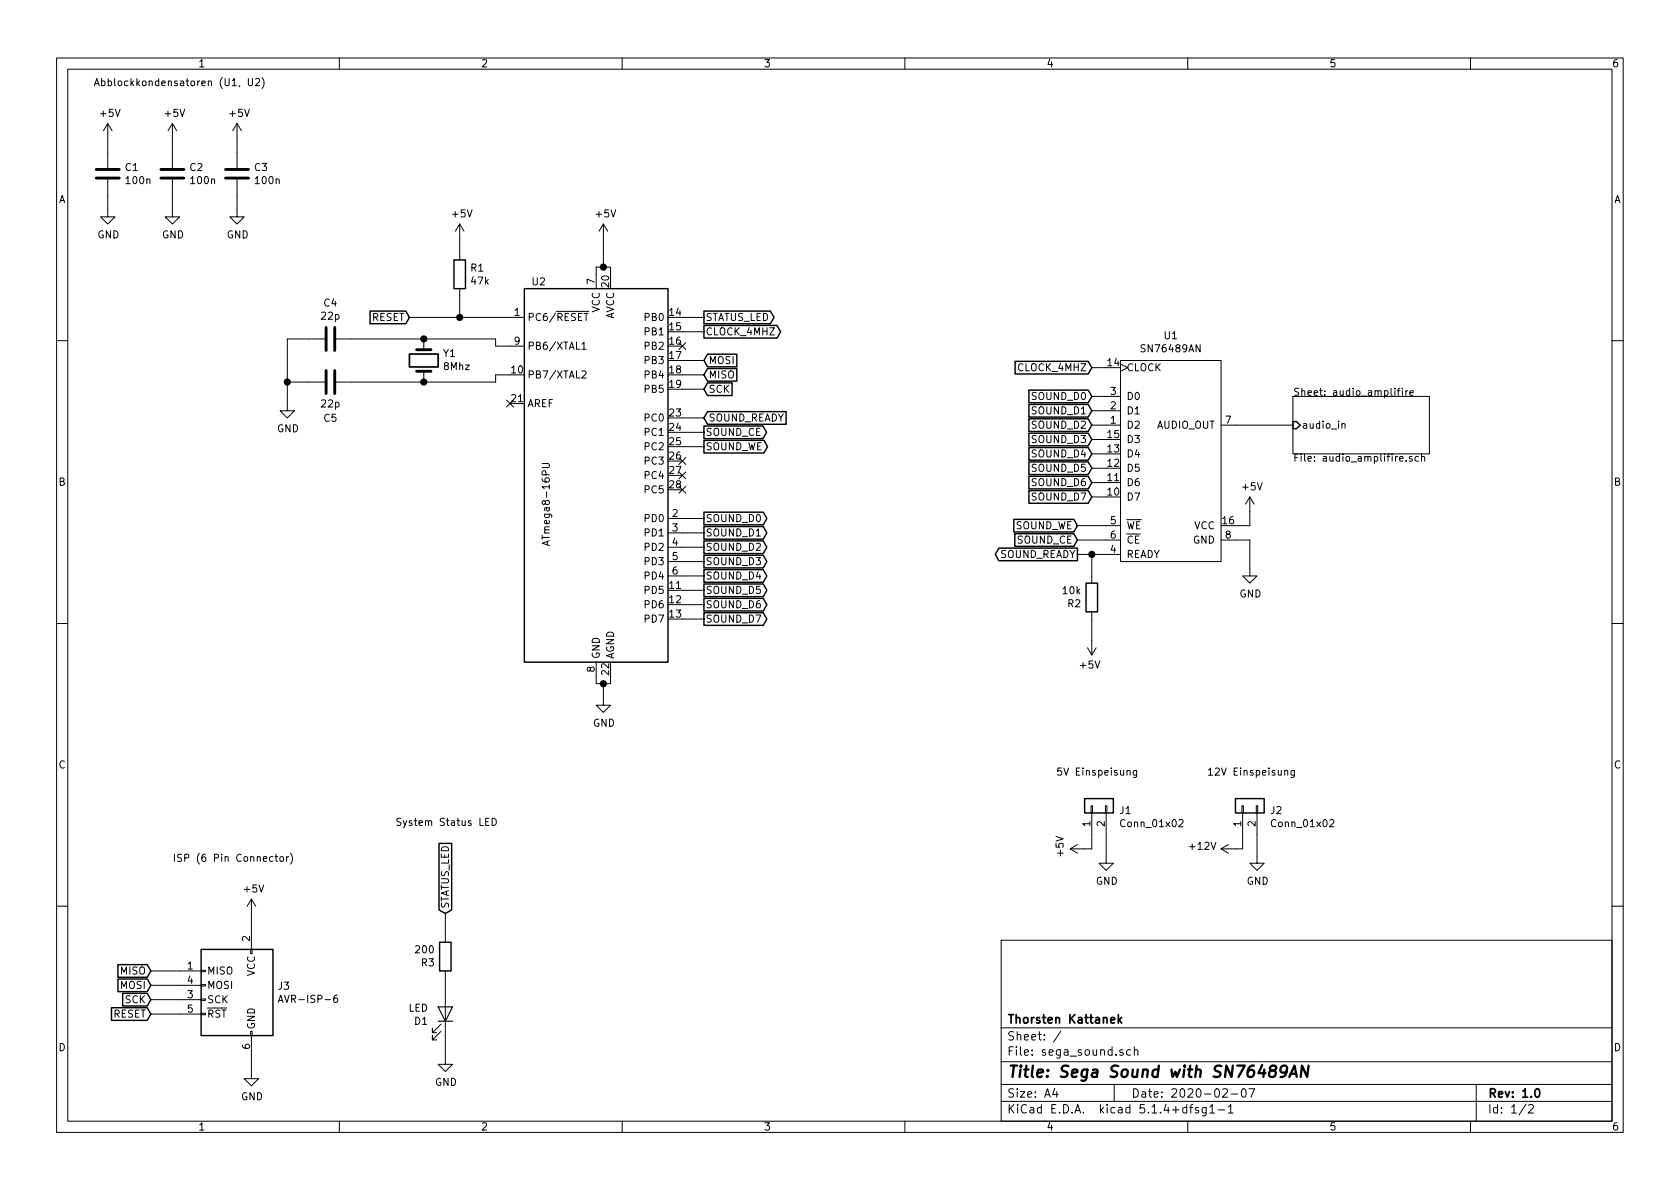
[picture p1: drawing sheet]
EESchema Schematic File Version 4
LIBS:sega_sound-cache
EELAYER 30 0
EELAYER END
$Descr A4 11693 8268
encoding utf-8
Sheet 1 2
Title "Sega Sound with SN76489AN"
Date "2020-02-07"
Rev "1.0"
Comp "Thorsten Kattanek"
Comment1 ""
Comment2 ""
Comment3 ""
Comment4 ""
$EndDescr
$Comp
L power:+5V #PWR010
U 1 1
P 8700 3550
F 0 "#PWR010" H 8700 3400 50  0001 C CNN
F 1 "+5V" H 8715 3723 50  0000 C CNN
F 2 "" H 8700 3550 50  0001 C CNN
F 3 "" H 8700 3550 50  0001 C CNN
	1    8700 3550
	1    0    0    -1  
$EndComp
$Comp
L power:+5V #PWR08
U 1 1
P 4200 1650
F 0 "#PWR08" H 4200 1500 50  0001 C CNN
F 1 "+5V" H 4215 1823 50  0000 C CNN
F 2 "" H 4200 1650 50  0001 C CNN
F 3 "" H 4200 1650 50  0001 C CNN
	1    4200 1650
	1    0    0    -1  
$EndComp
Wire Wire Line
	4150 1900 4150 1850
Wire Wire Line
	4150 1850 4200 1850
Wire Wire Line
	4200 1850 4200 1650
Wire Wire Line
	4200 1850 4250 1850
Wire Wire Line
	4250 1850 4250 1900
Connection ~ 4200 1850
$Comp
L power:GND #PWR013
U 1 1
P 4200 4850
F 0 "#PWR013" H 4200 4600 50  0001 C CNN
F 1 "GND" H 4205 4677 50  0000 C CNN
F 2 "" H 4200 4850 50  0001 C CNN
F 3 "" H 4200 4850 50  0001 C CNN
	1    4200 4850
	1    0    0    -1  
$EndComp
Wire Wire Line
	4150 4700 4150 4750
Wire Wire Line
	4150 4750 4200 4750
Wire Wire Line
	4200 4750 4200 4850
Wire Wire Line
	4200 4750 4250 4750
Wire Wire Line
	4250 4750 4250 4700
Connection ~ 4200 4750
$Comp
L power:GND #PWR011
U 1 1
P 8700 3950
F 0 "#PWR011" H 8700 3700 50  0001 C CNN
F 1 "GND" H 8705 3777 50  0000 C CNN
F 2 "" H 8700 3950 50  0001 C CNN
F 3 "" H 8700 3950 50  0001 C CNN
	1    8700 3950
	1    0    0    -1  
$EndComp
Wire Wire Line
	8600 3650 8700 3650
Wire Wire Line
	8700 3650 8700 3550
Wire Wire Line
	8600 3750 8700 3750
Wire Wire Line
	8700 3750 8700 3950
$Sheet
S 9000 2750 950  400 
U 5E27A080
F0 "audio_amplifire" 50
F1 "audio_amplifire.sch" 50
F2 "audio_in" I L 9000 2950 50 
$EndSheet
Wire Wire Line
	8600 2950 9000 2950
$Comp
L Device:R R1
U 1 1
P 3200 1900
F 0 "R1" H 3270 1946 50  0000 L CNN
F 1 "47k" H 3270 1855 50  0000 L CNN
F 2 "" V 3130 1900 50  0001 C CNN
F 3 "~" H 3200 1900 50  0001 C CNN
	1    3200 1900
	1    0    0    -1  
$EndComp
Wire Wire Line
	3200 2050 3200 2200
Wire Wire Line
	3200 2200 3550 2200
$Comp
L power:+5V #PWR07
U 1 1
P 3200 1650
F 0 "#PWR07" H 3200 1500 50  0001 C CNN
F 1 "+5V" H 3215 1823 50  0000 C CNN
F 2 "" H 3200 1650 50  0001 C CNN
F 3 "" H 3200 1650 50  0001 C CNN
	1    3200 1650
	1    0    0    -1  
$EndComp
Wire Wire Line
	3200 1650 3200 1750
$Comp
L MCU_Microchip_ATmega:ATmega8-16PU U2
U 1 1
P 4150 3300
F 0 "U2" H 3750 4650 50  0000 C CNN
F 1 "ATmega8-16PU" V 3800 3100 50  0000 C CNN
F 2 "Package_DIP:DIP-28_W7.62mm" H 4150 3300 50  0001 C CIN
F 3 "http://ww1.microchip.com/downloads/en/DeviceDoc/atmel-2486-8-bit-avr-microcontroller-atmega8_l_datasheet.pdf" H 4150 3300 50  0001 C CNN
	1    4150 3300
	1    0    0    -1  
$EndComp
$Comp
L Connector:AVR-ISP-6 J3
U 1 1
P 1650 6950
F 0 "J3" H 1370 7046 50  0000 R CNN
F 1 "AVR-ISP-6" H 1370 6955 50  0000 R CNN
F 2 "" V 1400 7000 50  0001 C CNN
F 3 " ~" H 375 6400 50  0001 C CNN
	1    1650 6950
	-1   0    0    -1  
$EndComp
Text GLabel 2850 2200 0    50   Input ~ 0
RESET
Text GLabel 1050 7050 0    50   Input ~ 0
RESET
Wire Wire Line
	1050 7050 1250 7050
Wire Wire Line
	2850 2200 3200 2200
Connection ~ 3200 2200
$Comp
L power:+5V #PWR018
U 1 1
P 1750 6350
F 0 "#PWR018" H 1750 6200 50  0001 C CNN
F 1 "+5V" H 1765 6523 50  0000 C CNN
F 2 "" H 1750 6350 50  0001 C CNN
F 3 "" H 1750 6350 50  0001 C CNN
	1    1750 6350
	1    0    0    -1  
$EndComp
$Comp
L power:GND #PWR020
U 1 1
P 1750 7450
F 0 "#PWR020" H 1750 7200 50  0001 C CNN
F 1 "GND" H 1755 7277 50  0000 C CNN
F 2 "" H 1750 7450 50  0001 C CNN
F 3 "" H 1750 7450 50  0001 C CNN
	1    1750 7450
	1    0    0    -1  
$EndComp
Wire Wire Line
	1750 7350 1750 7450
Wire Wire Line
	1750 6350 1750 6450
Text GLabel 4900 2700 2    50   Input ~ 0
SCK
Text GLabel 4900 2600 2    50   Input ~ 0
MISO
Text GLabel 4900 2500 2    50   Input ~ 0
MOSI
Wire Wire Line
	4750 2500 4900 2500
Wire Wire Line
	4750 2600 4900 2600
Wire Wire Line
	4750 2700 4900 2700
Text GLabel 1050 6850 0    50   Input ~ 0
MOSI
Text GLabel 1050 6750 0    50   Input ~ 0
MISO
Text GLabel 1050 6950 0    50   Input ~ 0
SCK
Wire Wire Line
	1050 6750 1250 6750
Wire Wire Line
	1050 6850 1250 6850
Wire Wire Line
	1050 6950 1250 6950
Text Notes 1200 6000 0    50   ~ 0
ISP (6 Pin Connector)
NoConn ~ 4750 2400
NoConn ~ 4750 3200
NoConn ~ 4750 3300
NoConn ~ 4750 3400
NoConn ~ 3550 2800
$Comp
L Device:C C1
U 1 1
P 750 1200
F 0 "C1" H 865 1246 50  0000 L CNN
F 1 "100n" H 865 1155 50  0000 L CNN
F 2 "" H 788 1050 50  0001 C CNN
F 3 "~" H 750 1200 50  0001 C CNN
	1    750  1200
	1    0    0    -1  
$EndComp
$Comp
L power:+5V #PWR01
U 1 1
P 750 950
F 0 "#PWR01" H 750 800 50  0001 C CNN
F 1 "+5V" H 765 1123 50  0000 C CNN
F 2 "" H 750 950 50  0001 C CNN
F 3 "" H 750 950 50  0001 C CNN
	1    750  950 
	1    0    0    -1  
$EndComp
$Comp
L power:GND #PWR04
U 1 1
P 750 1450
F 0 "#PWR04" H 750 1200 50  0001 C CNN
F 1 "GND" H 755 1277 50  0000 C CNN
F 2 "" H 750 1450 50  0001 C CNN
F 3 "" H 750 1450 50  0001 C CNN
	1    750  1450
	1    0    0    -1  
$EndComp
Wire Wire Line
	750  950  750  1050
Wire Wire Line
	750  1350 750  1450
$Comp
L Device:C C2
U 1 1
P 1200 1200
F 0 "C2" H 1315 1246 50  0000 L CNN
F 1 "100n" H 1315 1155 50  0000 L CNN
F 2 "" H 1238 1050 50  0001 C CNN
F 3 "~" H 1200 1200 50  0001 C CNN
	1    1200 1200
	1    0    0    -1  
$EndComp
$Comp
L power:+5V #PWR02
U 1 1
P 1200 950
F 0 "#PWR02" H 1200 800 50  0001 C CNN
F 1 "+5V" H 1215 1123 50  0000 C CNN
F 2 "" H 1200 950 50  0001 C CNN
F 3 "" H 1200 950 50  0001 C CNN
	1    1200 950 
	1    0    0    -1  
$EndComp
$Comp
L power:GND #PWR05
U 1 1
P 1200 1450
F 0 "#PWR05" H 1200 1200 50  0001 C CNN
F 1 "GND" H 1205 1277 50  0000 C CNN
F 2 "" H 1200 1450 50  0001 C CNN
F 3 "" H 1200 1450 50  0001 C CNN
	1    1200 1450
	1    0    0    -1  
$EndComp
Wire Wire Line
	1200 950  1200 1050
Wire Wire Line
	1200 1350 1200 1450
$Comp
L Device:C C3
U 1 1
P 1650 1200
F 0 "C3" H 1765 1246 50  0000 L CNN
F 1 "100n" H 1765 1155 50  0000 L CNN
F 2 "" H 1688 1050 50  0001 C CNN
F 3 "~" H 1650 1200 50  0001 C CNN
	1    1650 1200
	1    0    0    -1  
$EndComp
$Comp
L power:+5V #PWR03
U 1 1
P 1650 950
F 0 "#PWR03" H 1650 800 50  0001 C CNN
F 1 "+5V" H 1665 1123 50  0000 C CNN
F 2 "" H 1650 950 50  0001 C CNN
F 3 "" H 1650 950 50  0001 C CNN
	1    1650 950 
	1    0    0    -1  
$EndComp
$Comp
L power:GND #PWR06
U 1 1
P 1650 1450
F 0 "#PWR06" H 1650 1200 50  0001 C CNN
F 1 "GND" H 1655 1277 50  0000 C CNN
F 2 "" H 1650 1450 50  0001 C CNN
F 3 "" H 1650 1450 50  0001 C CNN
	1    1650 1450
	1    0    0    -1  
$EndComp
Wire Wire Line
	1650 950  1650 1050
Wire Wire Line
	1650 1350 1650 1450
Text Notes 650  600  0    50   ~ 0
Abblockkondensatoren (U1, U2)
Text GLabel 4900 3100 2    50   Output ~ 0
SOUND_WE
Text GLabel 4900 2900 2    50   Input ~ 0
SOUND_READY
Text GLabel 7500 3650 0    50   Input ~ 0
SOUND_WE
Text GLabel 7500 3850 0    50   Output ~ 0
SOUND_READY
Wire Wire Line
	7500 3650 7700 3650
Wire Wire Line
	7500 3850 7600 3850
Wire Wire Line
	4900 2900 4750 2900
Wire Wire Line
	4750 3000 4900 3000
$Comp
L Audio_tk:SN76489AN U1
U 1 1
P 8150 3200
F 0 "U1" H 8150 4075 50  0000 C CNN
F 1 "SN76489AN" H 8150 3984 50  0000 C CNN
F 2 "Package_DIP:DIP-16_W7.62mm" H 8150 3200 50  0001 C CNN
F 3 "${TK_DATASHEETS}/SN76489AN_-_Manual.pdf" H 8150 3200 50  0001 C CNN
	1    8150 3200
	1    0    0    -1  
$EndComp
Text GLabel 4900 3600 2    50   Output ~ 0
SOUND_D0
Text GLabel 4900 3700 2    50   Output ~ 0
SOUND_D1
Text GLabel 4900 3800 2    50   Output ~ 0
SOUND_D2
Text GLabel 4900 3900 2    50   Output ~ 0
SOUND_D3
Text GLabel 4900 4000 2    50   Output ~ 0
SOUND_D4
Text GLabel 4900 4100 2    50   Output ~ 0
SOUND_D5
Text GLabel 4900 4200 2    50   Output ~ 0
SOUND_D6
Text GLabel 4900 4300 2    50   Output ~ 0
SOUND_D7
Text GLabel 7600 2750 0    50   Input ~ 0
SOUND_D0
Text GLabel 7600 2850 0    50   Input ~ 0
SOUND_D1
Text GLabel 7600 2950 0    50   Input ~ 0
SOUND_D2
Text GLabel 7600 3050 0    50   Input ~ 0
SOUND_D3
Text GLabel 7600 3150 0    50   Input ~ 0
SOUND_D4
Text GLabel 7600 3250 0    50   Input ~ 0
SOUND_D5
Text GLabel 7600 3350 0    50   Input ~ 0
SOUND_D6
Text GLabel 7600 3450 0    50   Input ~ 0
SOUND_D7
Wire Wire Line
	4750 3600 4900 3600
Wire Wire Line
	4750 3700 4900 3700
Wire Wire Line
	4750 3800 4900 3800
Wire Wire Line
	4750 3900 4900 3900
Wire Wire Line
	4750 4000 4900 4000
Wire Wire Line
	4750 4100 4900 4100
Wire Wire Line
	4750 4200 4900 4200
Wire Wire Line
	4750 4300 4900 4300
Wire Wire Line
	7600 2750 7700 2750
Wire Wire Line
	7600 2850 7700 2850
Wire Wire Line
	7600 2950 7700 2950
Wire Wire Line
	7600 3050 7700 3050
Wire Wire Line
	7600 3150 7700 3150
Wire Wire Line
	7600 3250 7700 3250
Wire Wire Line
	7600 3350 7700 3350
Wire Wire Line
	7600 3450 7700 3450
$Comp
L Device:LED D1
U 1 1
P 3100 7050
F 0 "D1" V 3047 6933 50  0000 R CNN
F 1 "LED" V 3138 6933 50  0000 R CNN
F 2 "" H 3100 7050 50  0001 C CNN
F 3 "~" H 3100 7050 50  0001 C CNN
	1    3100 7050
	0    1    -1   0   
$EndComp
$Comp
L Device:R R3
U 1 1
P 3100 6650
F 0 "R3" H 3170 6696 50  0000 L CNN
F 1 "200" H 3170 6605 50  0000 L CNN
F 2 "" V 3030 6650 50  0001 C CNN
F 3 "~" H 3100 6650 50  0001 C CNN
	1    3100 6650
	-1   0    0    1   
$EndComp
Text GLabel 4900 2200 2    50   Output ~ 0
STATUS_LED
Wire Wire Line
	4750 2200 4900 2200
Text GLabel 3100 6350 1    50   Input ~ 0
STATUS_LED
$Comp
L power:GND #PWR019
U 1 1
P 3100 7350
F 0 "#PWR019" H 3100 7100 50  0001 C CNN
F 1 "GND" H 3105 7177 50  0000 C CNN
F 2 "" H 3100 7350 50  0001 C CNN
F 3 "" H 3100 7350 50  0001 C CNN
	1    3100 7350
	1    0    0    -1  
$EndComp
Wire Wire Line
	3100 7200 3100 7350
Wire Wire Line
	3100 6800 3100 6900
Wire Wire Line
	3100 6350 3100 6500
Text Notes 2750 5750 0    50   ~ 0
System Status LED
Text GLabel 4900 2300 2    50   Output ~ 0
CLOCK_4MHZ
Wire Wire Line
	4750 2300 4900 2300
Text GLabel 7600 2550 0    50   Input ~ 0
CLOCK_4MHZ
Wire Wire Line
	7600 2550 7700 2550
Text GLabel 7500 3750 0    50   Input ~ 0
SOUND_CE
Wire Wire Line
	7500 3750 7700 3750
Text GLabel 4900 3000 2    50   Output ~ 0
SOUND_CE
Wire Wire Line
	4750 3100 4900 3100
$Comp
L Device:R R2
U 1 1
P 7600 4150
F 0 "R2" H 7670 4196 50  0000 L CNN
F 1 "10k" H 7670 4105 50  0000 L CNN
F 2 "" V 7530 4150 50  0001 C CNN
F 3 "~" H 7600 4150 50  0001 C CNN
	1    7600 4150
	-1   0    0    1   
$EndComp
$Comp
L power:+5V #PWR012
U 1 1
P 7600 4450
F 0 "#PWR012" H 7600 4300 50  0001 C CNN
F 1 "+5V" H 7615 4623 50  0000 C CNN
F 2 "" H 7600 4450 50  0001 C CNN
F 3 "" H 7600 4450 50  0001 C CNN
	1    7600 4450
	-1   0    0    1   
$EndComp
Wire Wire Line
	7600 4000 7600 3850
Connection ~ 7600 3850
Wire Wire Line
	7600 3850 7700 3850
Wire Wire Line
	7600 4300 7600 4450
$Comp
L Connector_Generic:Conn_01x02 J1
U 1 1
P 7600 5600
F 0 "J1" V 7564 5412 50  0000 R CNN
F 1 "Conn_01x02" V 7473 5412 50  0000 R CNN
F 2 "" H 7600 5600 50  0001 C CNN
F 3 "~" H 7600 5600 50  0001 C CNN
	1    7600 5600
	0    -1   -1   0   
$EndComp
$Comp
L Connector_Generic:Conn_01x02 J2
U 1 1
P 8650 5600
F 0 "J2" V 8614 5412 50  0000 R CNN
F 1 "Conn_01x02" V 8523 5412 50  0000 R CNN
F 2 "" H 8650 5600 50  0001 C CNN
F 3 "~" H 8650 5600 50  0001 C CNN
	1    8650 5600
	0    -1   -1   0   
$EndComp
$Comp
L power:GND #PWR017
U 1 1
P 8750 5950
F 0 "#PWR017" H 8750 5700 50  0001 C CNN
F 1 "GND" H 8755 5777 50  0000 C CNN
F 2 "" H 8750 5950 50  0001 C CNN
F 3 "" H 8750 5950 50  0001 C CNN
	1    8750 5950
	1    0    0    -1  
$EndComp
$Comp
L power:GND #PWR016
U 1 1
P 7700 5950
F 0 "#PWR016" H 7700 5700 50  0001 C CNN
F 1 "GND" H 7705 5777 50  0000 C CNN
F 2 "" H 7700 5950 50  0001 C CNN
F 3 "" H 7700 5950 50  0001 C CNN
	1    7700 5950
	1    0    0    -1  
$EndComp
Wire Wire Line
	8750 5800 8750 5950
Wire Wire Line
	7700 5800 7700 5950
$Comp
L power:+12V #PWR015
U 1 1
P 8600 5900
F 0 "#PWR015" H 8600 5750 50  0001 C CNN
F 1 "+12V" V 8615 6028 50  0000 L CNN
F 2 "" H 8600 5900 50  0001 C CNN
F 3 "" H 8600 5900 50  0001 C CNN
	1    8600 5900
	0    -1   -1   0   
$EndComp
$Comp
L power:+5V #PWR014
U 1 1
P 7550 5900
F 0 "#PWR014" H 7550 5750 50  0001 C CNN
F 1 "+5V" H 7565 6073 50  0000 C CNN
F 2 "" H 7550 5900 50  0001 C CNN
F 3 "" H 7550 5900 50  0001 C CNN
	1    7550 5900
	0    -1   -1   0   
$EndComp
Wire Wire Line
	7550 5900 7600 5900
Wire Wire Line
	7600 5900 7600 5800
Wire Wire Line
	8600 5900 8650 5900
Wire Wire Line
	8650 5900 8650 5800
Text Notes 7350 5400 0    50   ~ 0
5V Einspeisung
Text Notes 8400 5400 0    50   ~ 0
12V Einspeisung
$Comp
L Device:Crystal Y1
U 1 1
P 2950 2500
F 0 "Y1" V 2996 2369 50  0000 R CNN
F 1 "8Mhz" V 2905 2369 50  0000 R CNN
F 2 "" H 2950 2500 50  0001 C CNN
F 3 "~" H 2950 2500 50  0001 C CNN
	1    2950 2500
	0    -1   -1   0   
$EndComp
Wire Wire Line
	2950 2350 3450 2350
Wire Wire Line
	3450 2350 3450 2400
Wire Wire Line
	3450 2400 3550 2400
Wire Wire Line
	2950 2650 3450 2650
Wire Wire Line
	3450 2650 3450 2600
Wire Wire Line
	3450 2600 3550 2600
$Comp
L Device:C C4
U 1 1
P 2300 2350
F 0 "C4" V 2048 2350 50  0000 C CNN
F 1 "22p" V 2139 2350 50  0000 C CNN
F 2 "" H 2338 2200 50  0001 C CNN
F 3 "~" H 2300 2350 50  0001 C CNN
	1    2300 2350
	0    1    1    0   
$EndComp
$Comp
L Device:C C5
U 1 1
P 2300 2650
F 0 "C5" V 2550 2650 50  0000 C CNN
F 1 "22p" V 2450 2650 50  0000 C CNN
F 2 "" H 2338 2500 50  0001 C CNN
F 3 "~" H 2300 2650 50  0001 C CNN
	1    2300 2650
	0    1    1    0   
$EndComp
Wire Wire Line
	2450 2350 2950 2350
Connection ~ 2950 2350
Wire Wire Line
	2450 2650 2950 2650
Connection ~ 2950 2650
$Comp
L power:GND #PWR09
U 1 1
P 2000 2800
F 0 "#PWR09" H 2000 2550 50  0001 C CNN
F 1 "GND" H 2005 2627 50  0000 C CNN
F 2 "" H 2000 2800 50  0001 C CNN
F 3 "" H 2000 2800 50  0001 C CNN
	1    2000 2800
	1    0    0    -1  
$EndComp
Wire Wire Line
	2000 2800 2000 2650
Wire Wire Line
	2000 2350 2150 2350
Wire Wire Line
	2150 2650 2000 2650
Connection ~ 2000 2650
Wire Wire Line
	2000 2650 2000 2350
$EndSCHEMATC
